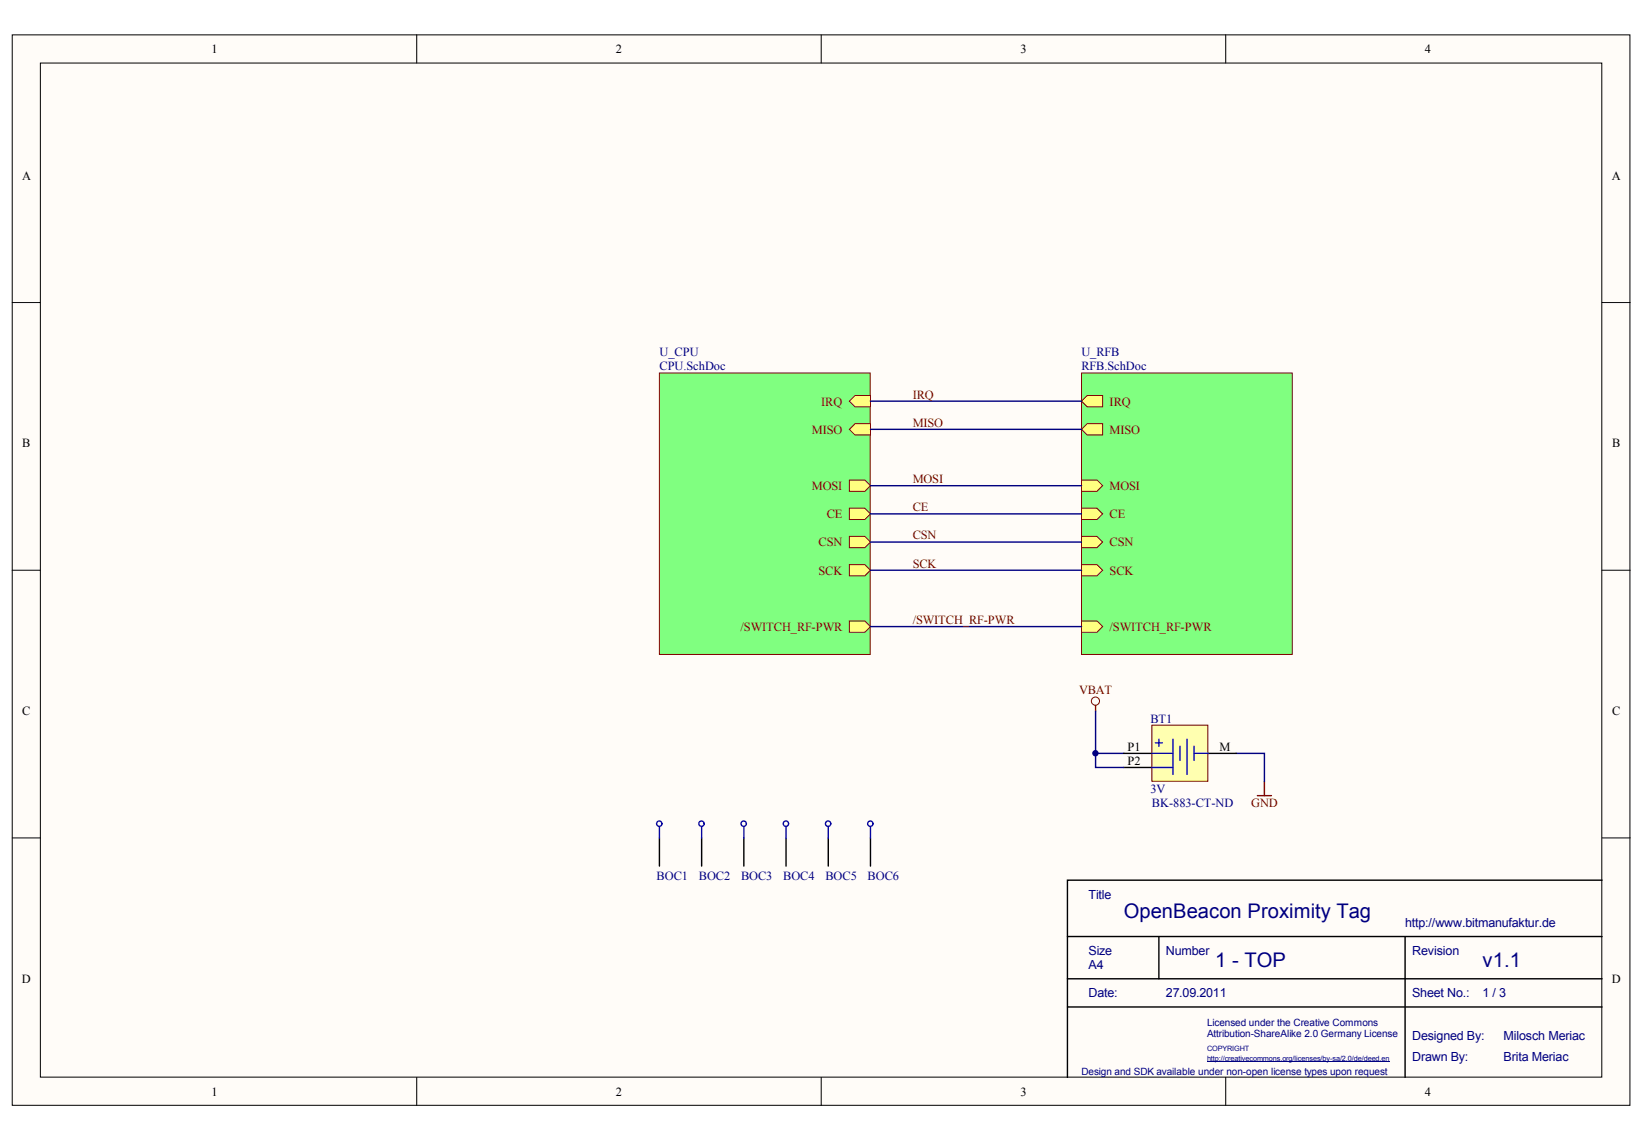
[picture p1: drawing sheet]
<svg xmlns="http://www.w3.org/2000/svg" width="290mm" height="201mm" viewBox="0 0 290 201" stroke-linecap="round" stroke-linejoin="round" font-family="sans-serif">
<g fill="#fffcf8" stroke="#000" stroke-width=".18">
<path d="M2.2 6.1h284.8v188.5h-284.8z"/>
<path d="M7.1 11.1h274.9v178.6h-274.9z"/>
</g>
<path d="M73.4 6.1v5M144.6 6.1v5M215.8 6.1v5M2.2 53.3h4.9M282.1 53.3h4.9M2.2 100.4h4.9M282.1 100.4h4.9M2.2 147.5h4.9M282.1 147.5h4.9M73.4 189.7v5M144.6 189.7v5M215.8 189.7v5" fill="none" stroke="#000" stroke-width=".18"/>
<circle cx="192.9" cy="123.5" r=".72" fill="none" stroke="#800000" stroke-width=".18"/>
<path d="M192.9 124.2v1M222.6 137.6v2.5M221.4 140.1h2.5" fill="none" stroke="#800000" stroke-width=".25"/>
<path d="M192.9 125.2v7.5h4.9M217.7 132.7h4.9v4.9" fill="none" stroke="#000080" stroke-width=".25"/>
<path d="M116.1 65.7h37.1v49.5h-37.1z" fill="#80ff80" stroke="#800000" stroke-width=".18"/>
<g fill="#ffff80" stroke="#800000" stroke-width=".18">
<path d="M149.5 84.5h2.8l1 1-1 1h-2.8z" fill-rule="evenodd"/>
<path d="M150.5 74.6h2.8v2h-2.8l-1-1z" fill-rule="evenodd"/>
<path d="M150.5 69.6h2.8v2h-2.8l-1-1z" fill-rule="evenodd"/>
<path d="M149.5 89.5h2.8l1 1-1 1h-2.8z" fill-rule="evenodd"/>
<path d="M149.5 94.5h2.8l1 .9-1 1h-2.8z" fill-rule="evenodd"/>
<path d="M149.5 99.4h2.8l1 1-1 1h-2.8z" fill-rule="evenodd"/>
<path d="M149.5 109.3h2.8l1 1-1 1h-2.8z" fill-rule="evenodd"/>
</g>
<path d="M190.4 65.7h37.1v49.5h-37.1z" fill="#80ff80" stroke="#800000" stroke-width=".18"/>
<g fill="#ffff80" stroke="#800000" stroke-width=".18">
<path d="M190.4 89.5h2.7l1 1-1 1h-2.7z" fill-rule="evenodd"/>
<path d="M190.4 94.5h2.7l1 .9-1 1h-2.7z" fill-rule="evenodd"/>
<path d="M190.4 99.4h2.7l1 1-1 1h-2.7z" fill-rule="evenodd"/>
<path d="M190.4 84.5h2.7l1 1-1 1h-2.7z" fill-rule="evenodd"/>
<path d="M191.4 74.6h2.7v2h-2.7l-1-1z" fill-rule="evenodd"/>
<path d="M191.4 69.6h2.7v2h-2.7l-1-1z" fill-rule="evenodd"/>
<path d="M190.4 109.3h2.7l1 1-1 1h-2.7z" fill-rule="evenodd"/>
</g>
<path d="M153.3 70.6h37.1M153.3 75.6h37.1M153.3 85.5h37.1M153.3 90.5h37.1M153.3 95.4h37.1M153.3 100.4h37.1" fill="none" stroke="#000080" stroke-width=".25"/>
<path d="M212.7 132.7h5" fill="none" stroke="#000" stroke-width=".25"/>
<path d="M202.8 127.7h9.9v9.9h-9.9z" fill="#ffffb0" stroke="#800000" stroke-width=".18"/>
<g fill="none" stroke="#000" stroke-width=".25">
<path d="M197.8 132.7h5M197.8 135.1h5M116.1 147.5v5M123.5 147.5v5M131 147.5v5M138.4 147.5v5M145.8 147.5v5M153.3 147.5v5M282.1 155h-94.2v34.7M187.9 164.9h94.2M187.9 177.3h94.2M187.9 172.3h94.2"/>
<path d="M204 164.9v7.4M247.4 164.9v24.8"/>
</g>
<g fill="none" stroke="#00f" stroke-width=".25">
<path d="M202.8 135.1h3.7M203.4 130.8h1.3M204 130.2v1.2M206.5 130.2v6.2M207.8 131.4v2.5M209 130.2v6.2M210.2 131.4v2.5M210.2 132.7h2.5M116.1 145.6v1.9M123.5 145.6v1.9M131 145.6v1.9M138.4 145.6v1.9"/>
<path d="M145.8 145.6v1.9M153.3 145.6v1.9"/>
<circle cx="116.1" cy="145" r=".47"/>
<circle cx="123.5" cy="145" r=".47"/>
<circle cx="130.9" cy="145" r=".47"/>
<circle cx="138.4" cy="145" r=".47"/>
<circle cx="145.8" cy="145" r=".47"/>
<circle cx="153.2" cy="145" r=".47"/>
</g>
<path d="M202.8 132.7h3.7" fill="none" stroke="#0000bf" stroke-width=".25"/>
<path d="M153.3 110.3h37.1M192.9 132.7v2.4h4.9" fill="none" stroke="#000080" stroke-width=".25"/>
<path d="M212.5 187h32.1" fill="none" stroke="#000080" stroke-width=".18"/>
<circle cx="192.9" cy="132.6" r=".47" fill="#000080" stroke="#000080" stroke-width=".18"/>
<g font-size="3.5" fill="#000080">
<text x="197.8" y="161.7">OpenBeacon Proximity Tag</text>
<text x="214" y="170.3">1 - TOP</text>
<text x="261" y="170.3">v1.1</text>
</g>
<g font-size="2.2">
<text x="37.2" y="9.4">1</text>
<text x="108.4" y="9.4">2</text>
<text x="179.7" y="9.4">3</text>
<text x="250.9" y="9.4">4</text>
<text x="3.9" y="31.7">A</text>
<text x="283.8" y="31.7">A</text>
<text x="3.9" y="78.8">B</text>
<text x="283.8" y="78.8">B</text>
<text x="3.9" y="125.9">C</text>
<text x="283.8" y="125.9">C</text>
<text x="198.5" y="132.2">P1</text>
<text x="198.5" y="134.7">P2</text>
<text x="214.7" y="132.2">M</text>
<text x="3.9" y="173.1">D</text>
<text x="283.8" y="173.1">D</text>
<text x="37.2" y="192.9">1</text>
<text x="108.4" y="192.9">2</text>
<text x="179.7" y="192.9">3</text>
<text x="250.9" y="192.9">4</text>
</g>
<g font-size="2.2" fill="#000080">
<text x="116.1" y="62.7">U_CPU</text>
<text x="116.1" y="65.2">CPU.SchDoc</text>
<text x="190.4" y="62.7">U_RFB</text>
<text x="190.4" y="65.2">RFB.SchDoc</text>
<text x="202.6" y="127.2">BT1</text>
<text x="202.6" y="139.6">3V</text>
<text x="202.8" y="142.1">BK-883-CT-ND</text>
<text x="115.6" y="155">BOC1</text>
<text x="123" y="155">BOC2</text>
<text x="130.5" y="155">BOC3</text>
<text x="137.9" y="155">BOC4</text>
<text x="145.3" y="155">BOC5</text>
<text x="152.8" y="155">BOC6</text>
<text x="191.7" y="158.2">Title</text>
<text x="247.4" y="163.2">http://www.bitmanufaktur.de</text>
<text x="191.7" y="168.2">Size</text>
<text x="191.7" y="170.6">A4</text>
<text x="205.3" y="168.2">Number</text>
<text x="248.6" y="168.2">Revision</text>
<text x="191.7" y="175.6">Date:</text>
<text x="205.3" y="175.6">27.09.2011</text>
<text x="248.6" y="175.6">Sheet No.:</text>
<text x="261" y="175.6">1 / 3</text>
<text x="248.6" y="183.1">Designed By:</text>
<text x="264.7" y="183.1">Milosch Meriac</text>
<text x="248.6" y="186.8">Drawn By:</text>
<text x="264.7" y="186.8">Brita Meriac</text>
</g>
<g font-size="2.2" fill="#800000">
<text x="144.6" y="71.4">IRQ</text>
<text x="160.7" y="70.2">IRQ</text>
<text x="195.4" y="71.4">IRQ</text>
<text x="143" y="76.4">MISO</text>
<text x="160.7" y="75.1">MISO</text>
<text x="195.4" y="76.4">MISO</text>
<text x="143" y="86.3">MOSI</text>
<text x="160.7" y="85.1">MOSI</text>
<text x="195.4" y="86.3">MOSI</text>
<text x="145.6" y="91.3">CE</text>
<text x="160.7" y="90">CE</text>
<text x="160.7" y="95">CSN</text>
<text x="195.4" y="91.3">CE</text>
<text x="144.1" y="96.2">CSN</text>
<text x="144.1" y="101.2">SCK</text>
<text x="160.7" y="99.9">SCK</text>
<text x="195.4" y="96.2">CSN</text>
<text x="195.4" y="101.2">SCK</text>
<text x="130.4" y="111.1">/SWITCH_RF-PWR</text>
<text x="160.7" y="109.9">/SWITCH_RF-PWR</text>
<text x="195.4" y="111.1">/SWITCH_RF-PWR</text>
<text x="190" y="122.3">VBAT</text>
<text x="220.3" y="142">GND</text>
</g>
<g font-size="1.8" fill="#000080">
<text x="212.5" y="180.7">Licensed under the Creative Commons</text>
<text x="212.5" y="182.7">Attribution-ShareAlike 2.0 Germany License</text>
<text x="190.4" y="189.3">Design and SDK available under non-open license types upon request</text>
</g>
<g font-size="1.3" fill="#000080">
<text x="212.5" y="185">COPYRIGHT</text>
<text x="212.5" y="186.9">http://creativecommons.org/licenses/by-sa/2.0/de/deed.en</text>
</g>
</svg>
